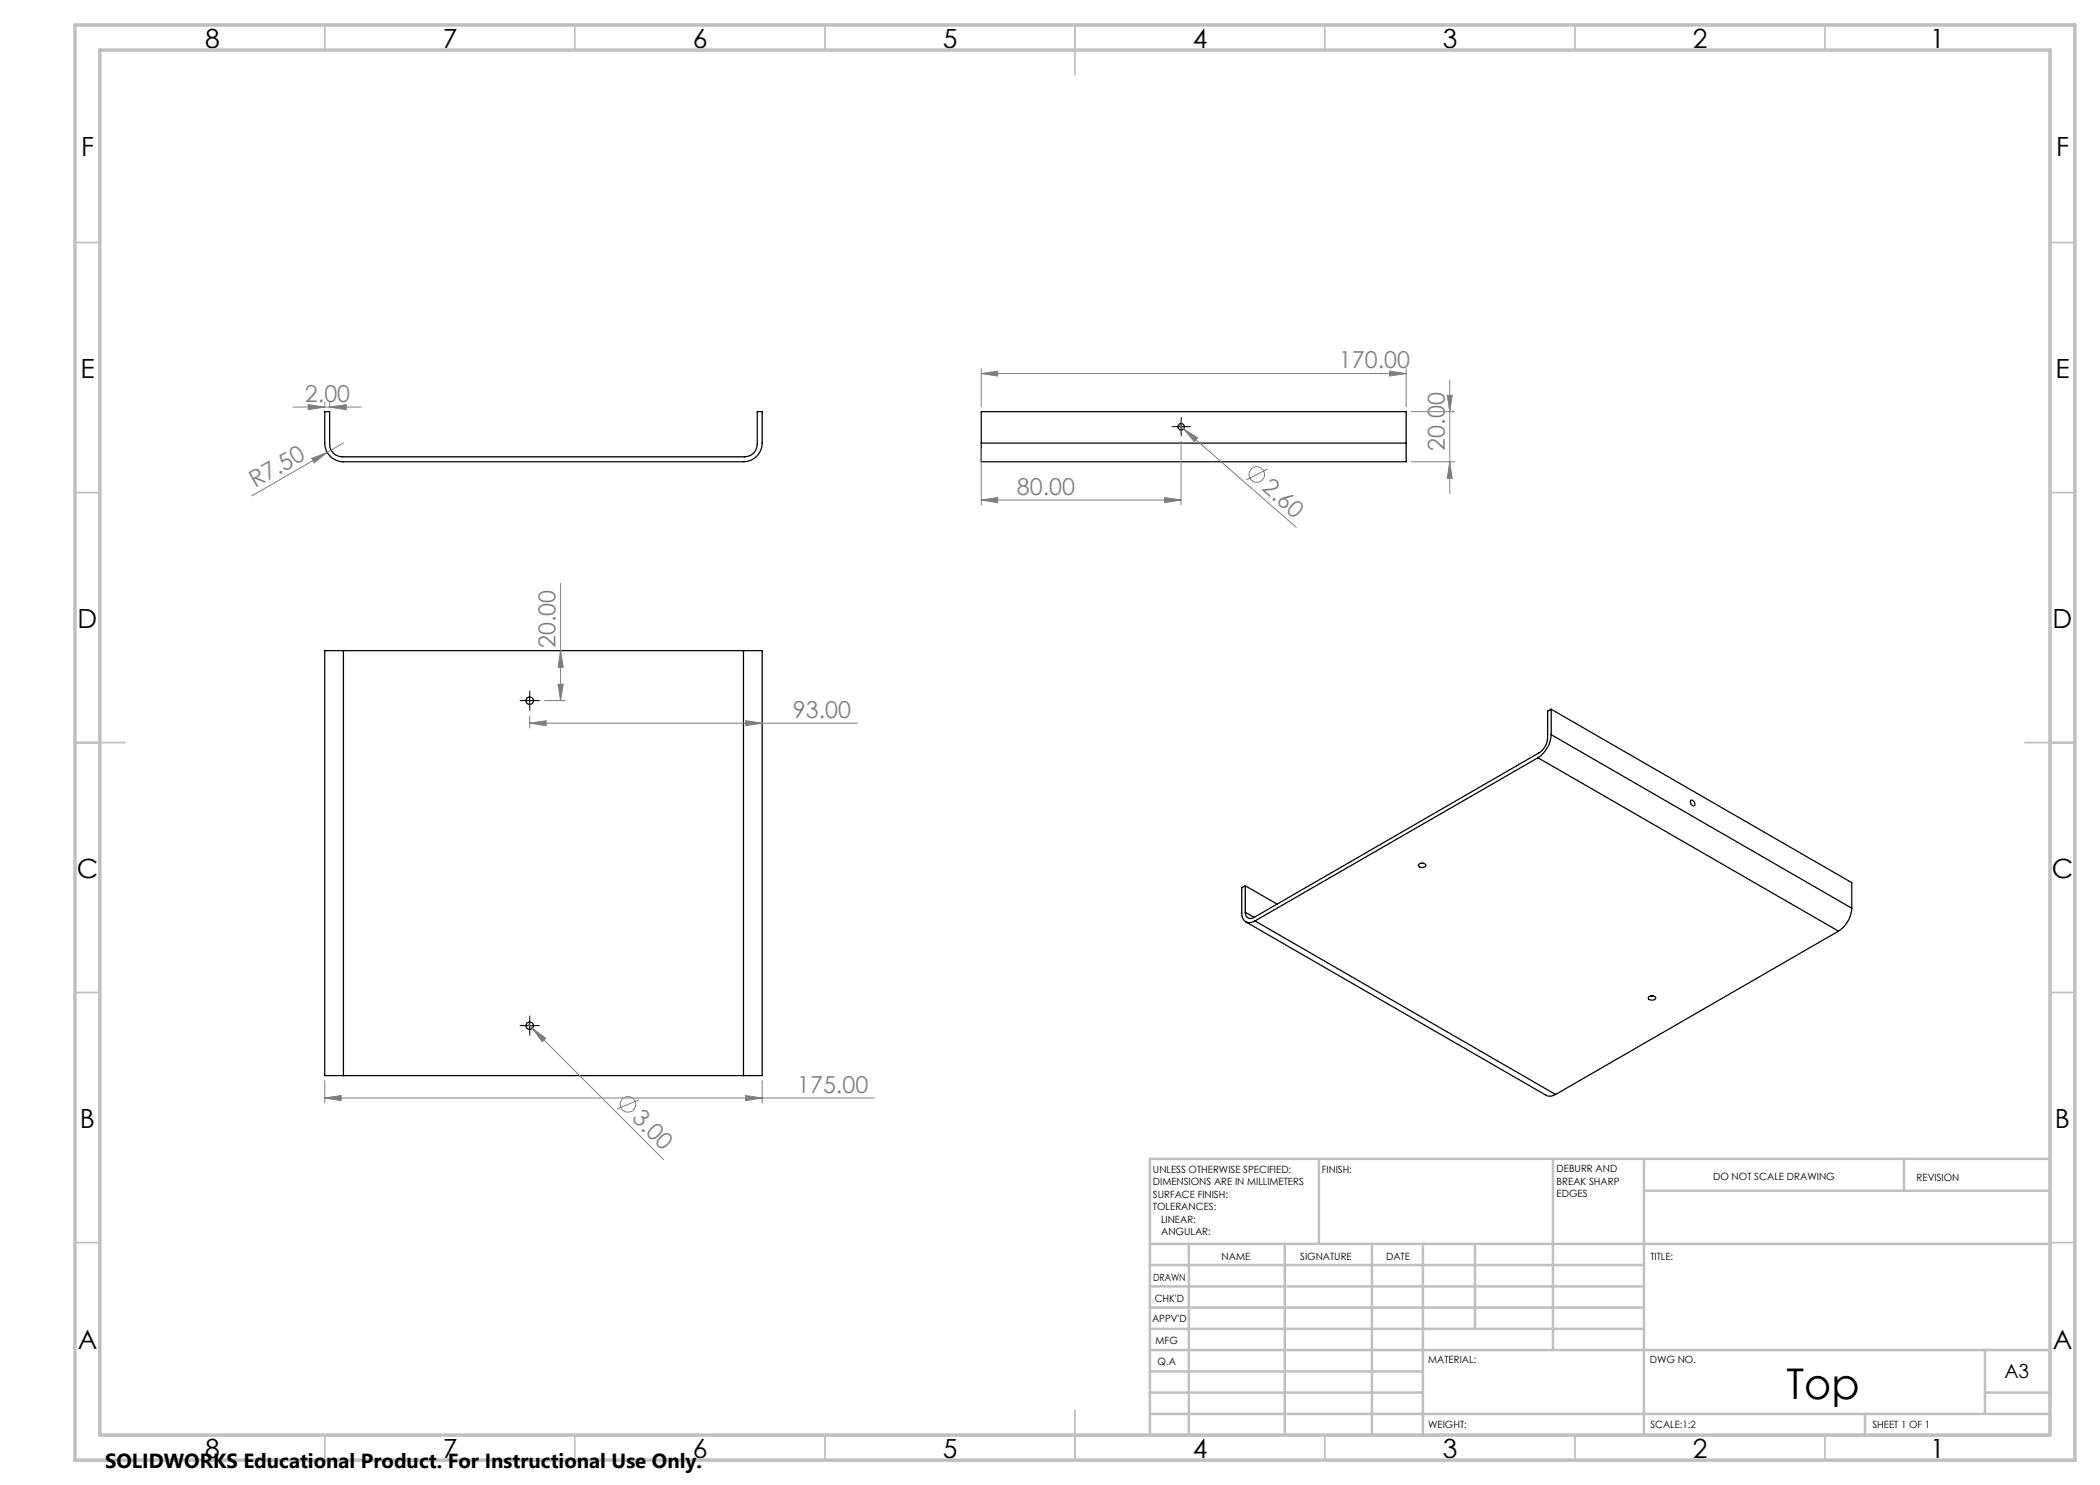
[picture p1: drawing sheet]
<svg xmlns="http://www.w3.org/2000/svg" width="420mm" height="297mm" viewBox="0 0 420 297" stroke-linecap="round" stroke-linejoin="round" font-family="sans-serif">
<g fill="none" stroke="#000" stroke-width=".25">
<path d="M64.9 82.3h1v6.6a2.53 2.53 0 0 0 2.5 2.5h80.5a2.53 2.53 0 0 0 2.5-2.5v-6.6h1v6.3a3.7 3.7 0 0 1-3.7 3.8h-80a3.7 3.7 0 0 1-3.8-3.8zM196.3 88.6v3.8h84.9v-3.8M196.3 88.6v-6.3h84.9v6.3M196.3 88.6h84.9M68.7 130.1h-3.8v85h3.8M68.7 130.1v85M68.7 130.1h80M148.7 130.1h3.7v85h-3.7M148.7 130.1v85M307.6 151.5l60.1 34.7M307.6 151.5l-56.6 32.7M310.2 146.9a6 6 0 0 1-2.6 4.6"/>
<path d="M310.2 141.8l-.7 .4v5.4a3.9 3.9 0 0 1-1.7 3l-57 32.9M310.2 146.9l60.1 34.7M310.2 141.8v5.1M310.2 141.8l60.1 34.7v5.1M249.1 177.2l-.7 .3v5.2a1.62 1.62 0 0 0 .7 1.7 1.62 1.62 0 0 0 1.9-.2M249.1 177.2v5.3M249.1 177.2l6.3 3.6M283.8 172.8a.8 .8 0 0 1 1.4 .4 .95 .95 0 0 1-1.5-.1zM284.2 172.6h.5M338.2 160.1a.71 .71 0 0 1 .7 .3 .71 .71 0 0 1-.1 .8 .76 .76 0 0 1-.6-1.1zM249.1 182.5a1.09 1.09 0 0 0 .5 1.1 1.09 1.09 0 0 0 1.2-.1M249.1 182.5l1.7 1"/>
<path d="M249.1 184.4l60.1 34.7a1.82 1.82 0 0 0 1.9-.2M251 184.2l60.1 34.7M329.8 199.4a.82 .82 0 0 1 1.3 .3 .95 .95 0 0 1-1.5-.1zM330.1 199.2h.5M367.7 186.2l-56.6 32.7M370.3 181.6a5.9 5.9 0 0 1-2.6 4.6M68.7 215.1h80"/>
<circle cx="236.2" cy="85.4" r=".64"/>
<circle cx="105.9" cy="140.1" r=".74"/>
<circle cx="105.9" cy="205.1" r=".73"/>
</g>
<g fill="none" stroke="#808080" stroke-width=".2">
<path d="M196.3 74.7l3.2-.5v1zM196.3 73.7v7.6M196.3 74.7h84.9M277.9 74.2l3.3 .5-3.3 .5zM281.2 73.7v7.6M289.5 79.1h.9l-.5 3.2zM289.9 76v22.7M58.6 81.4h13.7M61.6 80.9l3.3 .5-3.3 .5zM62.3 91.7l3.1-1.2-2.6 2.1zM64.9 80.4v.9M65.9 81.4l3.4-.5v1z"/>
<path d="M65.9 80.4v.9M68.7 88.6l-18.3 10.6M196.3 89.6v11.4M232.9 99.5l3.3 .5-3.3 .5zM235.7 84.9l1 .9M236.2 88.3v12.7M236.7 85.8l2.8 1.8-.6 .7zM236.7 85.8l22.6 19.7M253.5 93.8l-4.3 2.2M282.2 82.3h8.7M282.2 92.4h8.7M289.9 92.4l.5 3.3h-.9z"/>
<path d="M112.1 116.7v23.4M196.3 100l3.2-.5v1zM196.3 100h39.9M111.6 136.8h1l-.5 3.3zM112.1 130.1l.5 3.4h-1zM105.9 144.6l3.3-.5v1zM105.9 143.2v2.4M105.9 144.6h65.6M108.9 140.1h4.2M149.1 144.1l3.3 .5-3.3 .5zM64.9 219.6l3.3-.5v1zM64.9 216.1v4.5"/>
<path d="M64.9 219.6h110M105.4 204.6l1.1 1.1M106.5 205.7l2.6 1.9-.7 .7zM106.5 205.7l26.3 26.2M127.8 220l-4.4 1.8M149.1 219.1l3.3 .5-3.3 .5zM152.4 216.1v4.5"/>
<circle cx="251.3" cy="94.9" r="1.56"/>
<circle cx="125.6" cy="220.9" r="1.55"/>
</g>
<path d="M235 85.3h-.6M236.3 84.1v-.7M236.3 86.6v.6M237.5 85.3h.7M105.9 138.9v-.8M104.7 140.1h-.8M105.9 141.4v.7M107.2 140.1h.7M104.7 205.1h-.8M105.9 203.9v-.8M105.9 206.4v.7M107.2 205.1h.7" fill="none" stroke="#000" stroke-width=".2" stroke-dasharray="15.2 1.3 1.3 1.3" stroke-linecap="butt"/>
<path d="M235 85.3h2.5M236.2 84.1v2.5M105.9 138.9v2.5M104.7 140.1h2.5M104.7 205.1h2.5M105.9 203.9v2.5" fill="none" stroke="#000" stroke-width=".2"/>
<g fill="none" stroke="#c0c0c0" stroke-width=".35">
<path d="M65 5v5M115 5v5M165 5v5M215 5v10M265 5v5M315 5v5M365 5v5M15 48.5h5M410 48.5h5M15 98.5h5M410 98.5h5M15 148.5h10"/>
<path d="M405 148.5h10M15 198.5h5M410 198.5h5M15 248.5h5M410 248.5h5M65 287v5M115 287v5M165 287v5M215 282v10M265 287v5M315 287v5M365 287v5"/>
</g>
<g fill="none" stroke="#c0c0c0" stroke-width=".5">
<path d="M263.8 231.8v17M310.6 231.8v38.2M328.8 231.8v55.2M328.8 238.2h81.2M380.8 231.8v6.4M410 231.8h-180v55.2M230 248.8h180M230 257.3h98.8M230 253h98.8M237.8 248.8v38.2M257 248.8v38.2M274.4 248.8v38.2"/>
<path d="M284.6 248.8v38.2M295 248.8v17M230 265.8h98.8M230 261.5h98.8M230 278.5h54.6M230 274.3h54.6M230 270h180M397 278.5h13M397 270v12.8M230 282.8h180M373 282.8v4.2"/>
</g>
<path d="M15 5h400v287h-400zM20 10h390v277h-390z" fill="none" stroke="#c0c0c0" stroke-width=".7"/>
<g fill="#808080">
<path d="M62.3 91.7l3.1-1.2-2.6 2.1z"/>
<path d="M106.5 205.7l2.6 1.9-.7 .7z"/>
<path d="M236.7 85.8l2.8 1.8-.6 .7z"/>
<path d="M232.9 99.5l3.3 .5-3.3 .5zM196.3 100l3.2-.5v1z"/>
<path d="M64.9 219.6l3.3-.5v1zM149.1 219.1l3.3 .5-3.3 .5zM105.9 144.6l3.3-.5v1zM149.1 144.1l3.3 .5-3.3 .5zM196.3 74.7l3.2-.5v1zM277.9 74.2l3.3 .5-3.3 .5z"/>
<path d="M65.9 81.4l3.4-.5v1zM61.6 80.9l3.3 .5-3.3 .5z"/>
<path d="M111.6 136.8h1l-.5 3.3zM112.1 130.1l.5 3.4h-1z"/>
<path d="M289.5 79.1h.9l-.5 3.2zM289.9 92.4l.5 3.3h-.9z"/>
</g>
<text font-size="8.5" x="357.3" y="279.7">Top</text>
<g font-size="5.3">
<text x="41" y="9.5">8</text>
<text x="88.5" y="9.5">7</text>
<text x="138.5" y="9.5">6</text>
<text x="188.5" y="9.5">5</text>
<text x="238.5" y="9.5">4</text>
<text x="288.5" y="9.5">3</text>
<text x="338.5" y="9.5">2</text>
<text x="386" y="9.5">1</text>
<text x="16.2" y="31.2">F</text>
<text x="411.2" y="31.2">F</text>
<text x="16.1" y="75.5">E</text>
<text x="411.1" y="75.5">E</text>
<text x="15.5" y="125.5">D</text>
<text x="410.5" y="125.5">D</text>
<text x="15.4" y="175.5">C</text>
<text x="410.4" y="175.5">C</text>
<text x="16" y="225.5">B</text>
<text x="411" y="225.5">B</text>
<text x="15.5" y="269.7">A</text>
<text x="410.5" y="269.7">A</text>
<text x="41" y="291.5">8</text>
<text x="88.5" y="291.5">7</text>
<text x="138.5" y="291.5">6</text>
<text x="188.5" y="291.5">5</text>
<text x="238.5" y="291.5">4</text>
<text x="288.5" y="291.5">3</text>
<text x="338.5" y="291.5">2</text>
<text x="386" y="291.5">1</text>
</g>
<g font-size="4.7" fill="#808080">
<text x="267.8" y="73.7">170.00</text>
<text x="61" y="80.4">2.00</text>
<text x="289" y="90.1" transform="rotate(-90 289 90.1)">20.00</text>
<text x="51" y="97.7" transform="rotate(-30 51 97.7)">R7.50</text>
<text x="203.4" y="99">80.00</text>
<text x="252.2" y="97.9" transform="rotate(41 252.2 97.9)">2.60</text>
<text x="111.1" y="129.6" transform="rotate(-90 111.1 129.6)">20.00</text>
<text x="158.6" y="143.6">93.00</text>
<text x="159.4" y="218.6">175.00</text>
<text x="126.2" y="223.9" transform="rotate(45 126.2 223.9)">3.00</text>
</g>
<text font-size="4.1" x="21" y="293.7">SOLIDWORKS Educational Product. For Instructional Use Only.</text>
<text font-size="3.9" x="400.9" y="275.5">A3</text>
<g font-size="2">
<text x="230.6" y="234.6">UNLESS OTHERWISE SPECIFIED:</text>
<text x="230.6" y="237.1">DIMENSIONS ARE IN MILLIMETERS</text>
<text x="230.6" y="239.6">SURFACE FINISH:</text>
<text x="264.4" y="234.6">FINISH:</text>
<text x="311.3" y="234.5">DEBURR AND</text>
<text x="311.3" y="237">BREAK SHARP</text>
<text x="311.3" y="239.5">EDGES</text>
<text x="342.6" y="236">DO NOT SCALE DRAWING</text>
<text x="383.3" y="236.2">REVISION</text>
<text x="230.6" y="242.1">TOLERANCES:</text>
<text x="232.2" y="244.6">LINEAR:</text>
<text x="232.2" y="247.1">ANGULAR:</text>
<text x="244.3" y="252">NAME</text>
<text x="260" y="251.9">SIGNATURE</text>
<text x="277.2" y="251.9">DATE</text>
<text x="330.1" y="251.9">TITLE:</text>
<text x="230.6" y="256.1">DRAWN</text>
<text x="230.9" y="260.3">CHK'D</text>
<text x="230.4" y="264.4">APPV'D</text>
<text x="231.1" y="268.8">MFG</text>
<text x="231.5" y="273">Q.A</text>
<text x="285.6" y="272.5">MATERIAL:</text>
<text x="330" y="272.5">DWG NO.</text>
<text x="285.6" y="285.5">WEIGHT:</text>
<text x="330.1" y="285.6">SCALE:1:2</text>
<text x="374.5" y="285.6">SHEET 1 OF 1</text>
</g>
</svg>
